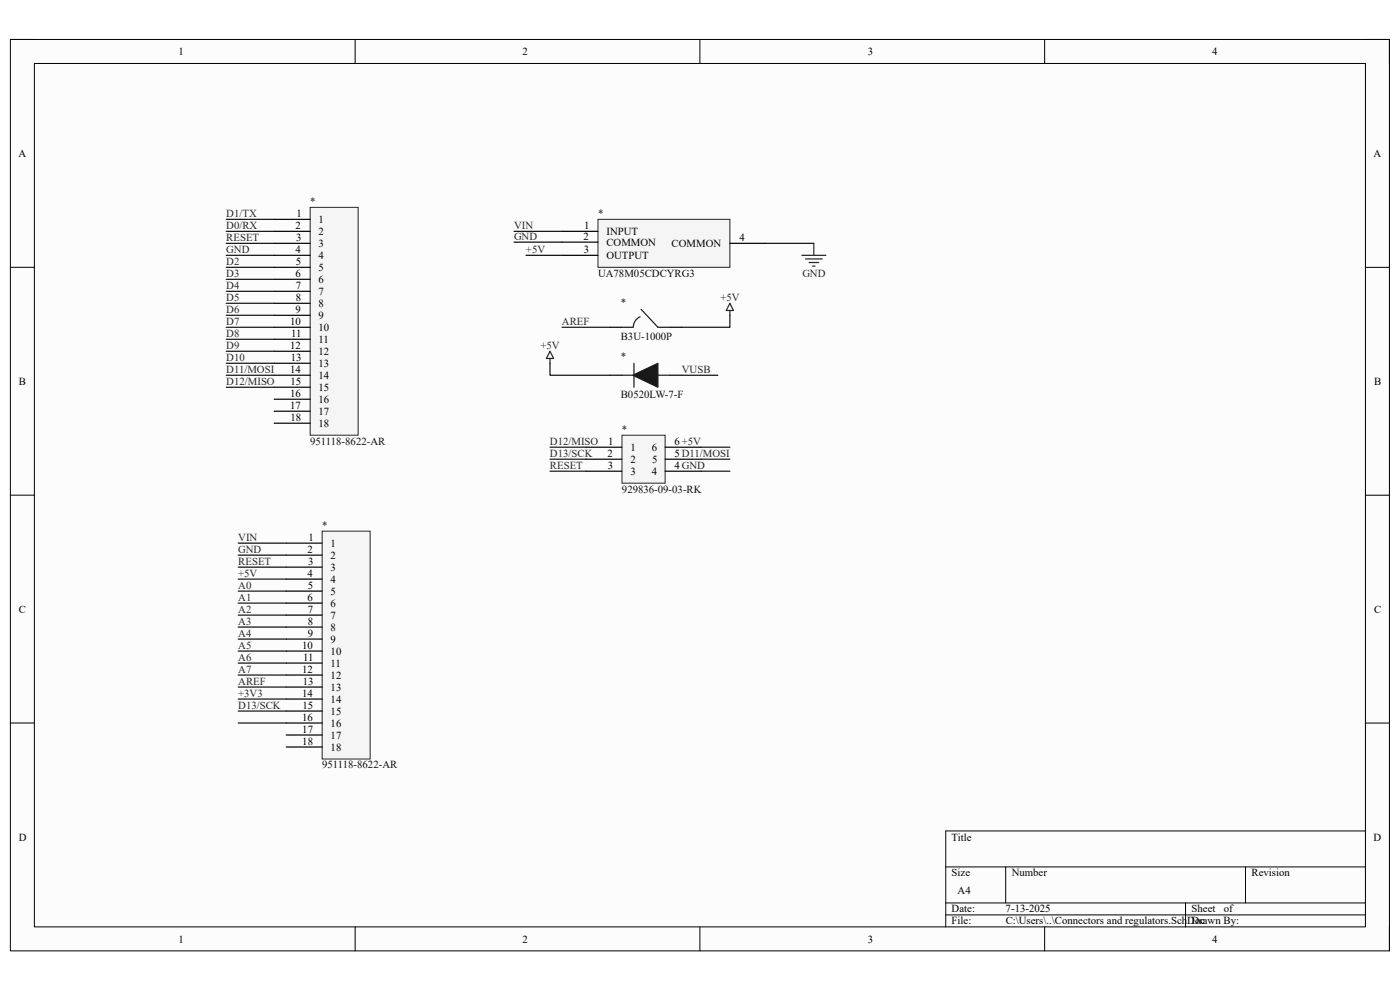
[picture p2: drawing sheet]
<svg xmlns="http://www.w3.org/2000/svg" width="297mm" height="210mm" viewBox="0 0 297 210" stroke-linecap="round" stroke-linejoin="round" font-family="sans-serif">
<path d="M2.2 8.4h292.6v193.3h-292.6z" fill-rule="evenodd" fill="#fcfcfc"/>
<path d="M2.2 8.4h292.6v193.3h-292.6z" fill="none" stroke="#000" stroke-width=".21"/>
<path d="M7.3 13.5h282.4v183.1h-282.4z" fill-rule="evenodd" fill="#fcfcfc"/>
<g fill="none" stroke="#000" stroke-width=".21">
<path d="M2.2 8.4h5.1M7.3 13.5h282.4v183.1h-282.4zM75.3 8.4v5.1M148.5 8.4v5.1M221.6 8.4v5.1M289.7 8.4h5.1v5.1M2.2 56.7h5.1M289.7 56.7h5.1M2.2 105h5.1M289.7 105.1h5.1M2.2 153.4h5.1M289.7 153.4h5.1"/>
<path d="M289.7 176.3h-89.1v20.3M75.3 196.6v5.1M148.5 196.6v5.1M200.6 183.9h89.1M200.6 191.5h89.1M200.6 194.1h89.1M213.4 183.9v7.6M221.6 196.6v5.1M251.5 191.5v5.1M264.2 183.9v7.6M294.8 196.6v5.1"/>
</g>
<path d="M65.8 44h10.2v48.3h-10.2z" fill-rule="evenodd" fill="#f5f5f5"/>
<path d="M65.8 44h10.2v48.3h-10.2z" fill="none" stroke="#262626" stroke-width=".21"/>
<g fill="none" stroke="#000" stroke-width=".25">
<path d="M58.2 46.5h7.6M58.2 49.1h7.6M58.2 51.6h7.6M58.2 54.2h7.6M58.2 56.7h7.6M58.2 59.3h7.6M58.2 61.8h7.6M58.2 64.3h7.6M58.2 66.9h7.6M58.2 69.4h7.6M58.2 72h7.6M58.2 74.5h7.6"/>
<path d="M58.2 77.1h7.6M58.2 79.6h7.6M58.2 82.1h7.6M58.2 84.7h7.6M58.2 87.2h7.6M58.2 89.8h7.6"/>
</g>
<path d="M68.3 112.7h10.2v48.3h-10.2z" fill-rule="evenodd" fill="#f5f5f5"/>
<path d="M68.3 112.7h10.2v48.3h-10.2z" fill="none" stroke="#262626" stroke-width=".21"/>
<g fill="none" stroke="#000" stroke-width=".25">
<path d="M60.7 115.2h7.6M60.7 117.8h7.6M60.7 120.3h7.6M60.7 122.9h7.6M60.7 125.4h7.6M60.7 127.9h7.6M60.7 130.5h7.6M60.7 133h7.6M60.7 135.6h7.6M60.7 138.1h7.6M60.7 140.7h7.6M60.7 143.2h7.6"/>
<path d="M60.7 145.7h7.6M60.7 148.3h7.6M60.7 150.8h7.6M60.7 153.4h7.6M60.7 155.9h7.6M60.7 158.5h7.6"/>
</g>
<g fill="none" stroke="#0e0e0e" stroke-width=".25">
<path d="M48 46.5h10.2M48 49.1h10.2M48 51.6h10.2M48 54.2h10.2M48 56.7h10.2M48 59.3h10.2M48 61.8h10.2M48 64.3h10.2M48 66.9h10.2M48 69.4h10.2M48 72h10.2M48 74.5h10.2"/>
<path d="M48 77.1h10.2M48 79.6h10.2M48 82.1h10.2M50.5 115.2h10.2M50.5 117.8h10.2M50.5 120.3h10.2M50.5 122.9h10.2M50.5 125.4h10.2M50.5 127.9h10.2M50.5 130.5h10.2M50.5 133h10.2M50.5 135.6h10.2"/>
<path d="M50.5 138.1h10.2M50.5 140.7h10.2M50.5 143.2h10.2M50.5 145.7h10.2M50.5 148.3h10.2M50.5 150.8h10.2M50.5 153.4h10.2"/>
</g>
<path d="M126.9 46.5h27.9v10.2h-27.9z" fill-rule="evenodd" fill="#f5f5f5"/>
<path d="M126.9 46.5h27.9v10.2h-27.9z" fill="none" stroke="#262626" stroke-width=".21"/>
<path d="M119.2 49.1h7.7M119.2 51.4h7.7M119.2 54.2h7.7M154.8 51.6h7.7M129.4 69.4h2.5M129.4 79.6h2.5M142.1 69.4h2.6M142.1 79.6h2.6" fill="none" stroke="#000" stroke-width=".25"/>
<path d="M109.1 49.1h10.1M109.1 51.4h10.1M111.6 54.2h7.6M162.5 51.6h10.2" fill="none" stroke="#0e0e0e" stroke-width=".25"/>
<path d="M170.1 54.2h5.1M170.9 54.9h3.5M171.6 55.7h2.1M172.4 56.5h.5M172.7 51.6v2.6M154.8 64.3l.8 1.6h-1.5zM154.8 65.9v1" fill="none" stroke="#262626" stroke-width=".25"/>
<path d="M131.9 69.4h2.3M131.9 79.6h2.6M134.5 77.1v5M135.8 67.2a2.43 2.43 0 0 0-1.5 2.3M136 65.6l3.6 3.8h2.5M139.6 79.6h2.5" fill="none" stroke="#1c1c1c" stroke-width=".25"/>
<path d="M134.2 79.6l5.4-2.5v5z" fill="#1c1c1c"/>
<path d="M134.2 79.6l5.4-2.5v5z" fill="none" stroke="#1c1c1c" stroke-width=".25"/>
<path d="M116.7 74.5l.7 1.5h-1.5zM116.7 76v1.1" fill="none" stroke="#262626" stroke-width=".25"/>
<path d="M116.7 77.1v2.5h12.7M119.2 69.4h10.2M144.7 79.6h7.6M154.8 66.9v2.5h-10.1" fill="none" stroke="#0e0e0e" stroke-width=".25"/>
<path d="M131.9 92.3h9.2v10.2h-9.2z" fill-rule="evenodd" fill="#f5f5f5"/>
<path d="M131.9 92.3h9.2v10.2h-9.2z" fill="none" stroke="#262626" stroke-width=".21"/>
<path d="M124.3 94.9h7.6M124.3 97.4h7.6M124.3 100h7.6M141.1 94.9h7.6M141.1 97.4h7.6M141.1 100h7.6" fill="none" stroke="#000" stroke-width=".25"/>
<path d="M116.7 94.9h7.6M116.7 97.4h7.6M116.7 100h7.6M148.7 94.9h6.1M148.7 97.4h6.1M148.7 100h6.1" fill="none" stroke="#0e0e0e" stroke-width=".25"/>
<g font-size="2.3">
<text x="37.9" y="11.7">1</text>
<text x="110.9" y="11.7">2</text>
<text x="184.1" y="11.7">3</text>
<text x="257.1" y="11.7">4</text>
<text x="3.9" y="33.3">A</text>
<text x="291.4" y="33.3">A</text>
<text x="62.9" y="46">1</text>
<text x="67.6" y="47.3">1</text>
<text x="62.7" y="48.6">2</text>
<text x="62.7" y="53.6">4</text>
<text x="62.8" y="51.1">3</text>
<text x="67.6" y="49.8">2</text>
<text x="67.6" y="52.4">3</text>
<text x="123.8" y="50.8">2</text>
<text x="123.9" y="53.6">3</text>
<text x="124" y="48.6">1</text>
<text x="128.7" y="49.8">INPUT</text>
<text x="128.7" y="52.1">COMMON</text>
<text x="142.5" y="52.4">COMMON</text>
<text x="156.9" y="51.1">4</text>
<text x="62.7" y="58.7">6</text>
<text x="62.8" y="56.2">5</text>
<text x="67.6" y="54.9">4</text>
<text x="67.6" y="57.4">5</text>
<text x="67.6" y="60">6</text>
<text x="128.7" y="54.9">OUTPUT</text>
<text x="62.7" y="61.3">7</text>
<text x="62.7" y="63.8">8</text>
<text x="67.6" y="62.6">7</text>
<text x="67.6" y="65.1">8</text>
<text x="61.6" y="68.9">10</text>
<text x="61.8" y="71.5">11</text>
<text x="62.7" y="66.4">9</text>
<text x="67.6" y="67.6">9</text>
<text x="67.6" y="70.2">10</text>
<text x="61.6" y="74">12</text>
<text x="61.7" y="76.5">13</text>
<text x="67.6" y="72.7">11</text>
<text x="67.6" y="75.3">12</text>
<text x="67.6" y="77.8">13</text>
<text x="4" y="81.6">B</text>
<text x="61.6" y="79.1">14</text>
<text x="61.6" y="81.6">15</text>
<text x="67.6" y="80.3">14</text>
<text x="67.6" y="82.9">15</text>
<text x="291.5" y="81.6">B</text>
<text x="61.6" y="84.2">16</text>
<text x="61.6" y="86.7">17</text>
<text x="61.6" y="89.3">18</text>
<text x="67.6" y="85.4">16</text>
<text x="67.6" y="88">17</text>
<text x="67.6" y="90.6">18</text>
<text x="129" y="94.4">1</text>
<text x="133.7" y="95.6">1</text>
<text x="138.3" y="95.6">6</text>
<text x="143.1" y="94.4">6+5V</text>
<text x="128.9" y="96.9">2</text>
<text x="128.9" y="99.4">3</text>
<text x="133.7" y="98.2">2</text>
<text x="133.7" y="100.7">3</text>
<text x="138.3" y="100.7">4</text>
<text x="138.3" y="98.2">5</text>
<text x="143.1" y="99.4">4GND</text>
<text x="143.1" y="96.9">5D11/MOSI</text>
<text x="65.2" y="117.3">2</text>
<text x="65.4" y="119.8">3</text>
<text x="65.4" y="114.7">1</text>
<text x="70.1" y="116">1</text>
<text x="70.1" y="118.5">2</text>
<text x="65.2" y="122.3">4</text>
<text x="65.3" y="124.9">5</text>
<text x="70.1" y="121.1">3</text>
<text x="70.1" y="123.6">4</text>
<text x="4" y="130">C</text>
<text x="65.2" y="127.4">6</text>
<text x="65.3" y="130">7</text>
<text x="70.1" y="126.2">5</text>
<text x="70.1" y="128.7">6</text>
<text x="70.1" y="131.2">7</text>
<text x="291.5" y="130">C</text>
<text x="64.1" y="137.6">10</text>
<text x="65.3" y="132.5">8</text>
<text x="65.3" y="135">9</text>
<text x="70.1" y="133.8">8</text>
<text x="70.1" y="136.3">9</text>
<text x="64.1" y="142.7">12</text>
<text x="64.3" y="140.1">11</text>
<text x="70.1" y="138.9">10</text>
<text x="70.1" y="141.4">11</text>
<text x="70.1" y="144">12</text>
<text x="64.1" y="147.8">14</text>
<text x="64.2" y="145.2">13</text>
<text x="70.1" y="146.5">13</text>
<text x="70.1" y="149.1">14</text>
<text x="64.1" y="152.9">16</text>
<text x="64.1" y="155.4">17</text>
<text x="64.2" y="150.3">15</text>
<text x="70.1" y="151.6">15</text>
<text x="70.1" y="154.1">16</text>
<text x="64.1" y="157.9">18</text>
<text x="70.1" y="156.7">17</text>
<text x="70.1" y="159.2">18</text>
<text x="4" y="178.3">D</text>
<text x="201.9" y="178.3">Title</text>
<text x="291.4" y="178.3">D</text>
<text x="201.9" y="185.9">Size</text>
<text x="214.6" y="185.9">Number</text>
<text x="265.5" y="185.9">Revision</text>
<text x="203.2" y="189.7">A4</text>
<text x="201.9" y="193.5">Date:</text>
<text x="201.9" y="196.1">File:</text>
<text x="213.3" y="193.5">7-13-2025</text>
<text x="213.4" y="196.1">C:\Users\..\Connectors and regulators.SchDoc</text>
<text x="252.8" y="193.5">Sheet</text>
<text x="252.8" y="196.1">Drawn By:</text>
<text x="259.6" y="193.5">of</text>
<text x="37.9" y="199.9">1</text>
<text x="110.9" y="199.9">2</text>
<text x="184.1" y="199.9">3</text>
<text x="257.1" y="199.9">4</text>
</g>
<g font-size="2.3" fill="#262626">
<text x="48" y="46">D1/TX</text>
<text x="48" y="48.6">D0/RX</text>
<text x="48" y="51.1">RESET</text>
<text x="48" y="53.6">GND</text>
<text x="109.1" y="48.6">VIN</text>
<text x="109.1" y="50.8">GND</text>
<text x="111.6" y="53.6">+5V</text>
<text x="48" y="56.2">D2</text>
<text x="48" y="58.7">D3</text>
<text x="170.2" y="58.7">GND</text>
<text x="48" y="61.3">D4</text>
<text x="48" y="63.8">D5</text>
<text x="152.8" y="63.8">+5V</text>
<text x="48" y="66.4">D6</text>
<text x="48" y="68.9">D7</text>
<text x="48" y="71.5">D8</text>
<text x="119.2" y="68.9">AREF</text>
<text x="48" y="74">D9</text>
<text x="48" y="76.5">D10</text>
<text x="114.6" y="74">+5V</text>
<text x="48" y="79.1">D11/MOSI</text>
<text x="48" y="81.6">D12/MISO</text>
<text x="144.7" y="79.1">VUSB</text>
<text x="116.7" y="94.4">D12/MISO</text>
<text x="116.7" y="96.9">D13/SCK</text>
<text x="116.7" y="99.4">RESET</text>
<text x="50.5" y="114.7">VIN</text>
<text x="50.5" y="117.3">GND</text>
<text x="50.5" y="119.8">RESET</text>
<text x="50.5" y="122.3">+5V</text>
<text x="50.5" y="124.9">A0</text>
<text x="50.5" y="127.4">A1</text>
<text x="50.5" y="130">A2</text>
<text x="50.5" y="132.5">A3</text>
<text x="50.5" y="135">A4</text>
<text x="50.5" y="137.6">A5</text>
<text x="50.5" y="140.1">A6</text>
<text x="50.5" y="142.7">A7</text>
<text x="50.5" y="145.2">AREF</text>
<text x="50.5" y="147.8">+3V3</text>
<text x="50.5" y="150.3">D13/SCK</text>
</g>
<g font-size="2.3" fill="#0e0e0e">
<text x="65.8" y="43.5">*</text>
<text x="126.9" y="46">*</text>
<text x="126.9" y="58.7">UA78M05CDCYRG3</text>
<text x="131.7" y="64.9">*</text>
<text x="131.7" y="72.2">B3U-1000P</text>
<text x="131.7" y="76.3">*</text>
<text x="131.7" y="84.4">B0520LW-7-F</text>
<text x="65.8" y="94.4">951118-8622-AR</text>
<text x="132" y="91.8">*</text>
<text x="132" y="104.5">929836-09-03-RK</text>
<text x="68.3" y="112.1">*</text>
<text x="68.3" y="163">951118-8622-AR</text>
</g>
</svg>
